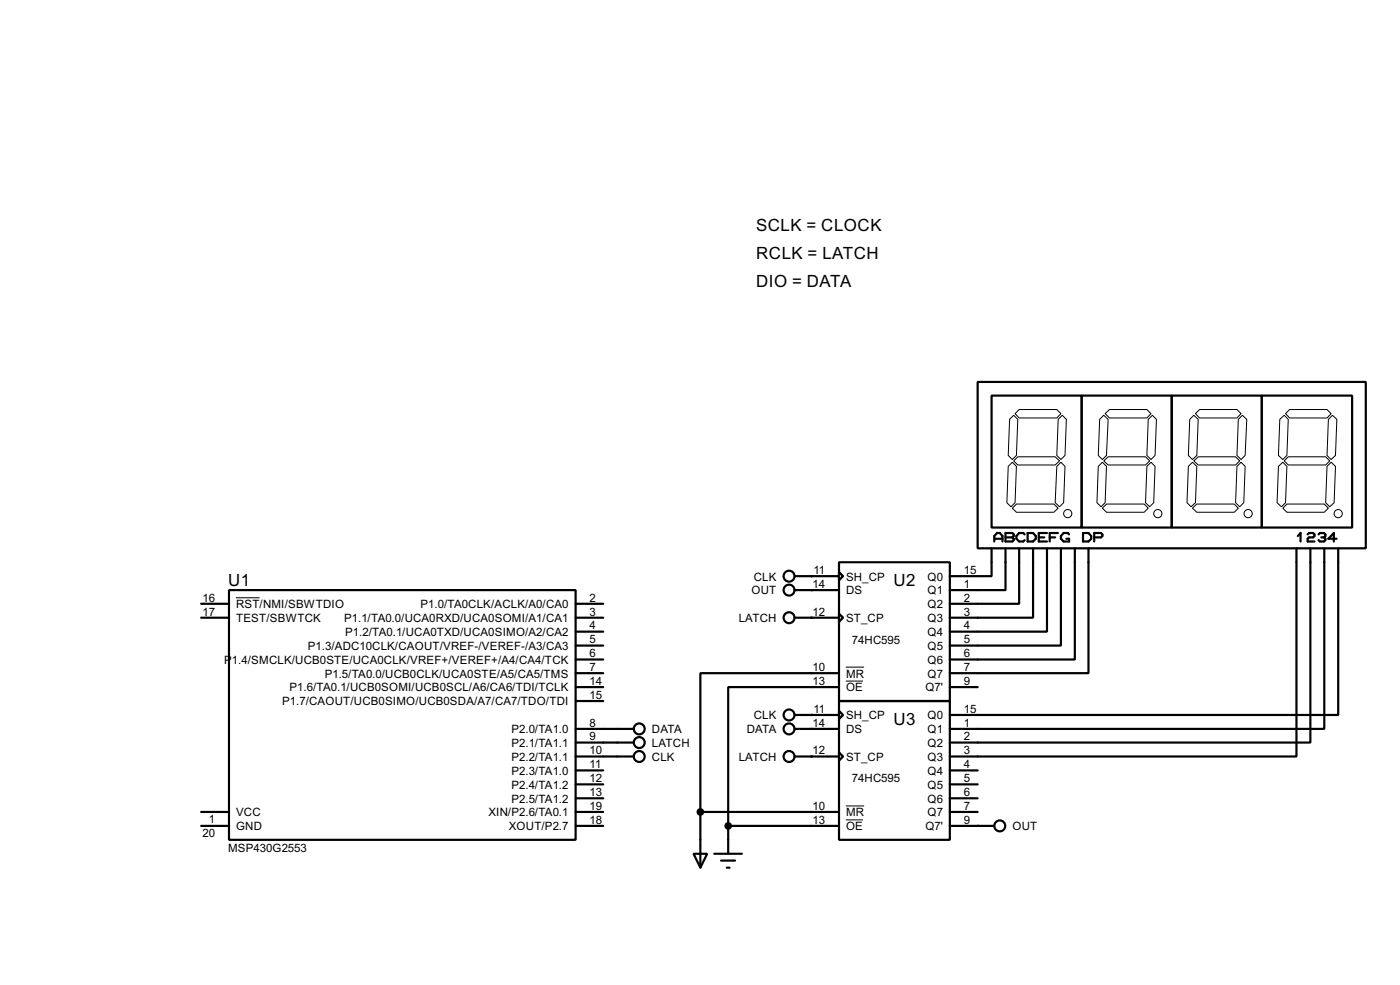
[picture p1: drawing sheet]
<svg xmlns="http://www.w3.org/2000/svg" width="256mm" height="180mm" viewBox="0 0 256 180" stroke-linecap="round" stroke-linejoin="round" font-family="sans-serif">
<g fill="none" stroke="#000" stroke-width=".4">
<path d="M179.1 69.9h71.1v30.5h-71.1zM181.7 72.4h16.5v24.2h-16.5zM198.2 72.4h16.5v24.2h-16.5zM214.7 72.4h16.5v24.2h-16.5zM231.2 72.4h16.5v24.2h-16.5zM182.2 99.1v-1l.5-.5h.5l.5 .5v1M182.2 98.6h1.5M184.2 97.6h1.3l.2 .2v.3l-.2 .3 .2 .2v.3l-.2 .2h-1.3zM184.2 98.4h1.3M187.7 97.8l-.2-.2h-.8l-.5 .5v.5l.5 .5h.8l.2-.2M188.3 97.6h1l.5 .5v.5l-.5 .5h-1zM190.3 98.4h1"/>
<path d="M191.8 97.6h-1.5v1.5h1.5M192.3 98.4h1M193.8 97.6h-1.5v1.5M195.9 97.8l-.3-.2h-.7l-.5 .5v.5l.5 .5h1v-.5h-.5M198.4 97.6h1l.5 .5v.5l-.5 .5h-1zM200.5 98.4h1.2l.3-.3v-.3l-.3-.2h-1.2v1.5M237.8 98.1l.5-.5v1.5M239.6 97.8l.2-.2h.8l.2 .2v.3l-.2 .3h-.8l-.2 .2v.5h1.2M241.6 97.8l.2-.2h.8l.2 .2v.3l-.2 .3M242.1 98.4h.5M242.6 98.4l.2 .2v.3l-.2 .2h-.8l-.2-.2M244.9 98.6h-1.5l1-1v1.5"/>
<path d="M36.9 110.5h5.1M36.9 113.1h5.1M42 108h63.5v45.7h-63.5zM105.5 110.5h5M105.5 113.1h5M105.5 115.6h5M105.5 118.2h5M145.6 105.5h8.1M145.6 108h8.1M145.6 113.1h8.1M153.7 102.9h20.3v25.4h-20.3zM153.7 104.7l.8 .8-.8 .7z"/>
<path d="M153.7 112.3l.8 .8-.8 .7zM181.7 100.4v5.1h-7.7M184.2 100.4v7.6h-10.2M186.7 100.4v10.1h-12.7M189.3 100.4v12.7h-15.3M191.8 100.4v15.2h-17.8M194.4 100.4v17.8h-20.4M196.9 100.4v20.3h-22.9M199.4 100.4v22.8h-25.4M237.5 100.4v38.1h-63.5M240.1 100.4v35.5h-66.1M242.6 100.4v33h-68.6"/>
<path d="M245.2 100.4v30.5h-71.2M105.5 135.9h10.6M105.5 133.4h10.6M105.5 138.5h10.6M105.5 120.7h5M105.5 123.2h5M105.5 125.8h5M105.5 128.3h5M145.6 133.4h8.1M145.6 138.5h8.1M145.6 130.9h8.1M153.7 128.3h20.3v25.4h-20.3z"/>
<path d="M153.7 130.1l.8 .8-.8 .7zM153.7 137.7l.8 .8-.8 .7zM153.7 123.2h-25.4v25.4M153.7 125.8h-20.3v25.4M174 125.8h5.1M36.9 148.6h5.1M36.9 151.2h5.1M105.5 148.6h5M105.5 151.2h5M105.5 141h5M105.5 143.6h5M105.5 146.1h5"/>
<path d="M127.1 156.3h2.5l-1.3 2.5zM128.3 148.6h25.4M128.3 148.6v10.2M130.9 156.3h5M132.1 157.5h2.6M133.2 158.8h.5M133.4 151.2h20.3M133.4 151.2v5.1M174 148.6h5.1M174 151.2h8.2M174 141h5.1M174 143.6h5.1"/>
<path d="M174 146.1h5.1"/>
<circle cx="144.5" cy="108" r="1"/>
<circle cx="144.5" cy="105.5" r="1"/>
<circle cx="144.5" cy="113.1" r="1"/>
<circle cx="117.1" cy="133.4" r="1"/>
<circle cx="117.1" cy="138.5" r="1"/>
<circle cx="117.1" cy="135.9" r="1"/>
<circle cx="144.5" cy="133.4" r="1"/>
<circle cx="144.5" cy="130.9" r="1"/>
<circle cx="144.5" cy="138.5" r="1"/>
<circle cx="183.1" cy="151.2" r="1"/>
</g>
<g fill="#000">
<circle cx="148.6" cy="108" r=".2"/>
<circle cx="148.6" cy="113.1" r=".2"/>
<circle cx="148.6" cy="105.5" r=".2"/>
<circle cx="148.6" cy="130.9" r=".2"/>
<circle cx="148.6" cy="138.5" r=".2"/>
<circle cx="148.6" cy="133.4" r=".2"/>
<circle cx="179.1" cy="151.2" r=".2"/>
</g>
<g fill="none" stroke="#000" stroke-width=".18">
<path d="M185 76.8l.7-.8 .8 .8-.3 6.6-.7 .7-.8-.7zM186 75.7l.7-.7h6.9l.8 .7-.8 .8h-6.9zM193.9 76.8l.7-.8 .8 .8-.3 6.6-.7 .7-.8-.7zM201.5 76.8l.7-.8 .8 .8-.3 6.6-.7 .7-.8-.7zM202.5 75.7l.8-.7h6.8l.8 .7-.8 .8h-6.8zM210.4 76.8l.7-.8 .8 .8-.3 6.6-.7 .7-.8-.7zM218 76.8l.7-.8 .8 .8-.2 6.6-.8 .7-.8-.7zM219 75.7l.8-.7h6.8l.8 .7-.8 .8h-6.8zM226.9 76.8l.7-.8 .8 .8-.3 6.6-.7 .7-.8-.7zM234.5 76.8l.8-.8 .7 .8-.2 6.6-.8 .7-.8-.7zM235.5 75.7l.8-.7h6.8l.8 .7-.8 .8h-6.8zM243.4 76.8l.7-.8 .8 .8-.2 6.6-.8 .7-.8-.7z"/>
<path d="M184.7 85.4l.8-.8 .7 .8-.2 6.6-.8 .8-.7-.8zM185.5 93l.7-.7h6.9l.8 .7-.8 .8h-6.9zM185.7 84.4l.8-.8h6.8l.8 .8-.8 .7h-6.8zM193.6 85.4l.8-.8 .7 .8-.2 6.6-.8 .8-.8-.8zM201.2 85.4l.8-.8 .7 .8-.2 6.6-.8 .8-.7-.8zM202 93l.7-.7h6.9l.8 .7-.8 .8h-6.9zM202.2 84.4l.8-.8h6.9l.7 .8-.7 .7h-6.9zM210.1 85.4l.8-.8 .7 .8-.2 6.6-.8 .8-.7-.8zM217.7 85.4l.8-.8 .8 .8-.3 6.6-.8 .8-.7-.8zM218.5 93l.8-.7h6.8l.8 .7-.8 .8h-6.8zM218.7 84.4l.8-.8h6.9l.7 .8-.7 .7h-6.9zM226.6 85.4l.8-.8 .7 .8-.2 6.6-.8 .8-.7-.8z"/>
<path d="M234.2 85.4l.8-.8 .8 .8-.3 6.6-.7 .8-.8-.8zM235 93l.8-.7h6.8l.8 .7-.8 .8h-6.8zM235.3 84.4l.7-.8h6.9l.7 .8-.7 .7h-6.9zM243.1 85.4l.8-.8 .8 .8-.3 6.6-.8 .8-.7-.8zM43.2 109.4h4.4M155 122.1h3.3M155 124.7h3.1M155 147.5h3.3M155 150.1h3.1"/>
<circle cx="195.6" cy="94" r=".75"/>
<circle cx="212.1" cy="94" r=".75"/>
<circle cx="228.6" cy="94" r=".75"/>
<circle cx="245.1" cy="94" r=".75"/>
</g>
<g fill="#000" stroke="#000" stroke-width=".4">
<circle cx="128.3" cy="148.6" r=".5"/>
<circle cx="133.4" cy="151.2" r=".5"/>
</g>
<g font-size="3.5">
<text x="138.5" y="47.4">RCLK = LATCH</text>
<text x="138.5" y="42.3">SCLK = CLOCK</text>
<text x="138.5" y="52.5">DIO = DATA</text>
<text x="41.8" y="107.2">U1</text>
<text x="163.7" y="107.2">U2</text>
<text x="163.7" y="132.6">U3</text>
</g>
<g font-size="2.4">
<text x="138.1" y="106.3">CLK</text>
<text x="148.9" y="107.6">14</text>
<text x="149" y="105.1">11</text>
<text x="155" y="106.3">SH_CP</text>
<text x="169.9" y="106.3">Q0</text>
<text x="176.6" y="105.1">15</text>
<text x="176.6" y="107.6">1</text>
<text x="37.1" y="112.7">17</text>
<text x="37.1" y="110.1">16</text>
<text x="43.2" y="113.9">TEST/SBWTCK</text>
<text x="43.2" y="111.3">RST/NMI/SBWTDIO</text>
<text x="63" y="113.9">P1.1/TA0.0/UCA0RXD/UCA0SOMI/A1/CA1</text>
<text x="77" y="111.3">P1.0/TA0CLK/ACLK/A0/CA0</text>
<text x="108" y="112.7">3</text>
<text x="108" y="110.1">2</text>
<text x="135.3" y="113.9">LATCH</text>
<text x="137.7" y="108.8">OUT</text>
<text x="148.9" y="112.7">12</text>
<text x="155" y="113.9">ST_CP</text>
<text x="155" y="108.8">DS</text>
<text x="169.9" y="108.8">Q1</text>
<text x="169.9" y="111.3">Q2</text>
<text x="169.9" y="113.9">Q3</text>
<text x="176.6" y="110.1">2</text>
<text x="176.6" y="112.7">3</text>
<text x="56.4" y="119">P1.3/ADC10CLK/CAOUT/VREF-/VEREF-/A3/CA3</text>
<text x="63.2" y="116.4">P1.2/TA0.1/UCA0TXD/UCA0SIMO/A2/CA2</text>
<text x="108" y="115.2">4</text>
<text x="108" y="117.8">5</text>
<text x="156.1" y="117.8">74HC595</text>
<text x="169.9" y="116.4">Q4</text>
<text x="169.9" y="119">Q5</text>
<text x="176.6" y="115.2">4</text>
<text x="176.6" y="117.8">5</text>
<text x="41.1" y="121.5">P</text>
<text x="42.5" y="121.5">1.4/SMCLK/UCB0STE/UCA0CLK/VREF+/VEREF+/A4/CA4/TCK</text>
<text x="59.5" y="124">P1.5/TA0.0/UCB0CLK/UCA0STE/A5/CA5/TMS</text>
<text x="108" y="125.4">14</text>
<text x="108" y="120.3">6</text>
<text x="108" y="122.8">7</text>
<text x="148.9" y="122.8">10</text>
<text x="148.9" y="125.4">13</text>
<text x="155" y="124">MR</text>
<text x="169.9" y="121.5">Q6</text>
<text x="169.9" y="124">Q7</text>
<text x="176.6" y="120.3">6</text>
<text x="176.6" y="122.8">7</text>
<text x="176.6" y="125.4">9</text>
<text x="51.7" y="129.1">P1.7/CAOUT/UCB0SIMO/UCB0SDA/A7/CA7/TDO/TDI</text>
<text x="53" y="126.6">P1.6/TA0.1/UCB0SOMI/UCB0SCL/A6/CA6/TDI/TCLK</text>
<text x="108" y="127.9">15</text>
<text x="138.1" y="131.7">CLK</text>
<text x="149" y="130.5">11</text>
<text x="155" y="126.6">OE</text>
<text x="155" y="131.7">SH_CP</text>
<text x="169.5" y="126.6">Q7'</text>
<text x="169.9" y="131.7">Q0</text>
<text x="176.6" y="130.5">15</text>
<text x="93.7" y="136.7">P2.1/TA1.1</text>
<text x="93.7" y="134.2">P2.0/TA1.0</text>
<text x="108" y="135.5">9</text>
<text x="108" y="133">8</text>
<text x="119.4" y="134.2">DATA</text>
<text x="119.4" y="136.7">LATCH</text>
<text x="136.8" y="134.2">DATA</text>
<text x="148.9" y="133">14</text>
<text x="155" y="134.2">DS</text>
<text x="169.9" y="134.2">Q1</text>
<text x="169.9" y="136.7">Q2</text>
<text x="176.6" y="133">1</text>
<text x="176.6" y="135.5">2</text>
<text x="93.7" y="139.3">P2.2/TA1.1</text>
<text x="93.7" y="141.8">P2.3/TA1.0</text>
<text x="108" y="143.2">12</text>
<text x="108" y="138.1">10</text>
<text x="108" y="140.6">11</text>
<text x="119.4" y="139.3">CLK</text>
<text x="135.3" y="139.3">LATCH</text>
<text x="148.9" y="138.1">12</text>
<text x="155" y="139.3">ST_CP</text>
<text x="156.1" y="143.2">74HC595</text>
<text x="169.9" y="139.3">Q3</text>
<text x="169.9" y="141.8">Q4</text>
<text x="176.6" y="138.1">3</text>
<text x="176.6" y="140.6">4</text>
<text x="176.6" y="143.2">5</text>
<text x="43.2" y="149.4">VCC</text>
<text x="89.5" y="149.4">XIN/P2.6/TA0.1</text>
<text x="93.7" y="146.9">P2.5/TA1.2</text>
<text x="93.7" y="144.4">P2.4/TA1.2</text>
<text x="108" y="148.2">19</text>
<text x="108" y="145.7">13</text>
<text x="148.9" y="148.2">10</text>
<text x="155" y="149.4">MR</text>
<text x="169.9" y="144.4">Q5</text>
<text x="169.9" y="146.9">Q6</text>
<text x="169.9" y="149.4">Q7</text>
<text x="176.6" y="145.7">6</text>
<text x="176.6" y="148.2">7</text>
<text x="37.1" y="153.2">20</text>
<text x="38.3" y="150.6">1</text>
<text x="41.8" y="155.9">MSP430G2553</text>
<text x="43.2" y="152">GND</text>
<text x="93.2" y="152">XOUT/P2.7</text>
<text x="108" y="150.8">18</text>
<text x="148.9" y="150.8">13</text>
<text x="155" y="152">OE</text>
<text x="169.5" y="152">Q7'</text>
<text x="176.6" y="150.8">9</text>
<text x="185.5" y="152">OUT</text>
</g>
</svg>
